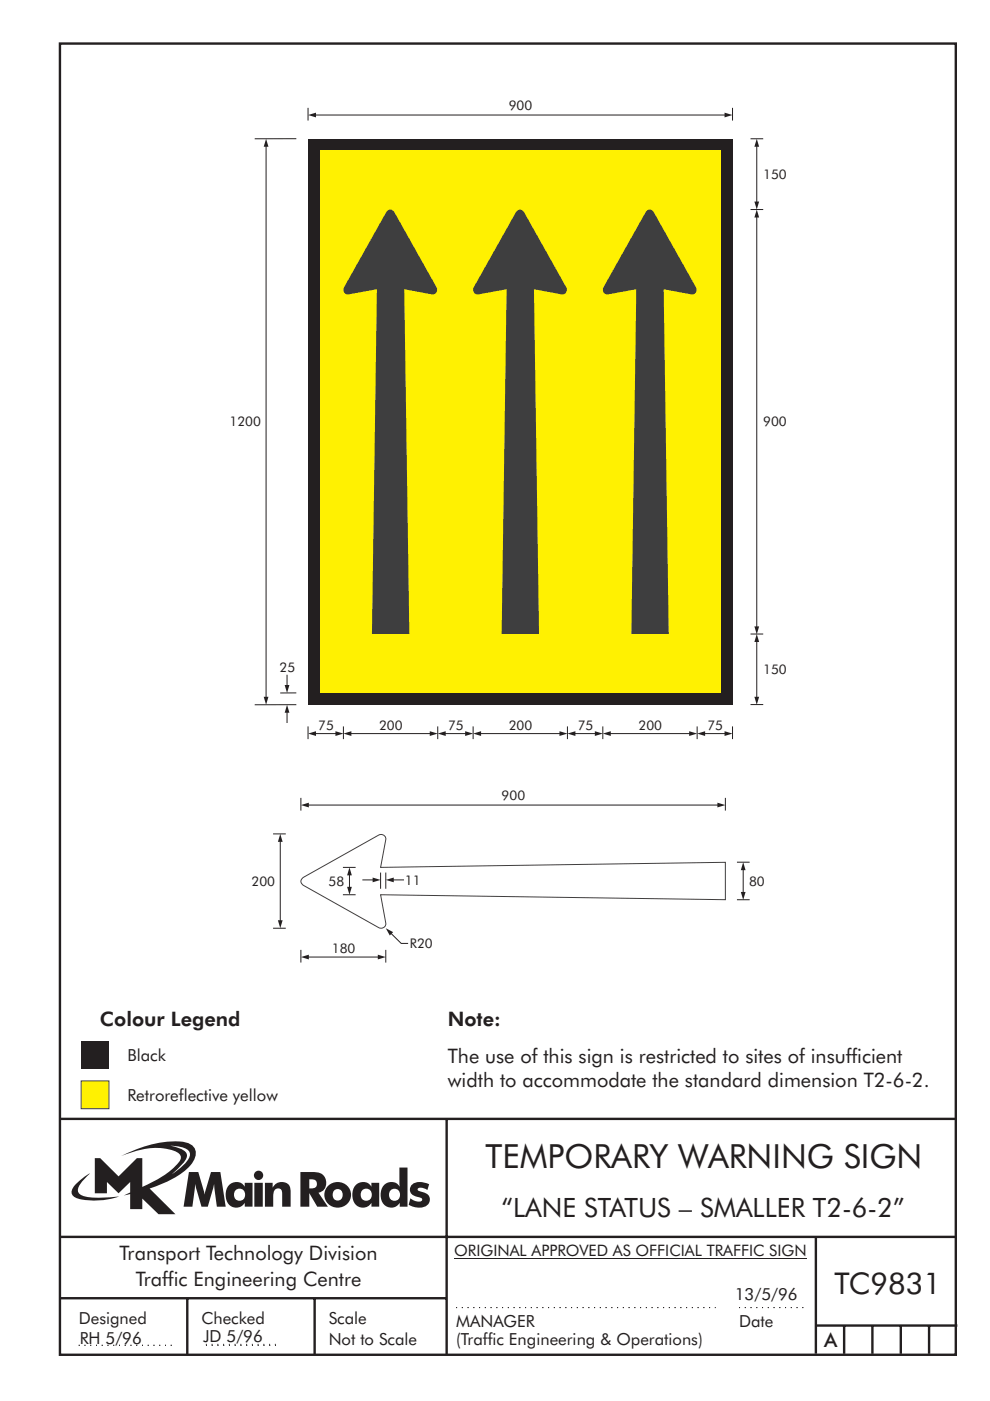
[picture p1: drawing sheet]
<svg xmlns="http://www.w3.org/2000/svg" width="210mm" height="297mm" viewBox="0 0 210 297" stroke-linecap="round" stroke-linejoin="round" font-family="sans-serif">
<g fill="none" stroke="#231f20" stroke-width=".51">
<path d="M12.7 9.2h190v278h-190zM12.7 237.2h189.9M94.7 237.1v50.1M12.7 262.2h190.1M12.7 275.2h82M39.7 275.2v12.1M66.7 275.2v12M173 262.2v24.8M173 281h30M179 281v6M185 281v6M191 281v6"/>
<path d="M197 281v6"/>
</g>
<path d="M96.7 277.2h55M156.7 277.2h14M16.7 285.2h20.3M43.7 285.2h15" fill="none" stroke="#231f20" stroke-width=".21" stroke-dasharray=".2 1" stroke-linecap="butt"/>
<path d="M17.2 220.7h5.9v5.9h-5.9z" fill-rule="evenodd" fill="#231f20"/>
<path d="M17.2 229.2h5.9v5.9h-5.9z" fill-rule="evenodd" fill="#fff101" stroke="#3e3e3f" stroke-width=".21"/>
<path d="M43.6 285h15.1" fill="none" stroke="#231f20" stroke-width=".21" stroke-dasharray=".2 1" stroke-linecap="butt"/>
<path d="M63.8 169.2v2.7M65.3 170.7h87M153.8 169.2v2.7" fill="none" stroke="#231f20" stroke-width=".21"/>
<path d="M64.2 186.1l16.1-9a1.01 1.01 0 0 1 1.5 .9l-1.1 5.9 73.1-1.1v8l-73.1-1.1 1.1 6a1.01 1.01 0 0 1-1.5 1l-16.1-9.1a.89 .89 0 0 1 0-1.5z" fill="none" stroke="#3e3e3f" stroke-width=".21"/>
<g fill="#231f20">
<path d="M63.8 170.7l1.7-.5v1z"/>
<path d="M152.1 170.2l1.7 .5-1.7 .5z"/>
</g>
<path d="M156.3 182.8h2.6M156.3 190.8h2.6M157.6 184.3v5" fill="none" stroke="#231f20" stroke-width=".21"/>
<g fill="#231f20">
<path d="M157.1 189.1h1l-.5 1.7z"/>
<path d="M157.6 182.8l.5 1.7h-1z"/>
</g>
<path d="M57.9 176.8h2.7M59.4 178.3v17M57.9 196.8h2.7" fill="none" stroke="#231f20" stroke-width=".21"/>
<g fill="#231f20">
<path d="M58.9 195.1h1l-.5 1.7z"/>
<path d="M59.4 176.8l.5 1.7h-1z"/>
</g>
<path d="M80.7 185v3.4M81.8 185v3.4M83.3 186.6h2.4" fill="none" stroke="#231f20" stroke-width=".21"/>
<path d="M81.8 186.6l1.7-.5v1z" fill="#231f20"/>
<path d="M76.8 186.6h2.4" fill="none" stroke="#231f20" stroke-width=".21"/>
<path d="M79 186.1l1.7 .5-1.7 .5z" fill="#231f20"/>
<path d="M74.1 185.4v2.8" fill="none" stroke="#231f20" stroke-width=".21"/>
<g fill="#231f20">
<path d="M73.6 188h1l-.5 1.7z"/>
<path d="M74.1 183.9l.5 1.7h-1z"/>
</g>
<path d="M72.7 183.9h2.7M72.7 189.7h2.7M63.8 201.4v2.7M65.3 202.9h15M81.8 201.4v2.7" fill="none" stroke="#231f20" stroke-width=".21"/>
<g fill="#231f20">
<path d="M63.8 202.9l1.7-.5v1z"/>
<path d="M80.1 202.4l1.7 .5-1.7 .5z"/>
</g>
<path d="M82.9 197.9l2.2 2.1h1.4" fill="none" stroke="#231f20" stroke-width=".21"/>
<g fill="#231f20">
<path d="M81.8 196.8l1.6 .8-.8 .7z"/>
<path d="M65.3 29.4h90v120h-90z" fill-rule="evenodd"/>
</g>
<path d="M67.8 31.9h85v115h-85z" fill-rule="evenodd" fill="#fff101"/>
<path d="M65.3 22.9v2.7M66.9 24.4h86.9M155.3 22.9v2.7" fill="none" stroke="#231f20" stroke-width=".21"/>
<g fill="#231f20">
<path d="M65.3 24.4l1.7-.5v1z"/>
<path d="M153.6 23.9l1.7 .5-1.7 .5z"/>
</g>
<path d="M159.1 29.4h2.7M159.1 44.4h2.7M159.1 134.4h2.7M160.5 136v11.9M159.1 149.4h2.7" fill="none" stroke="#231f20" stroke-width=".21"/>
<g fill="#231f20">
<path d="M159.9 147.7h1.1l-.5 1.7z"/>
<path d="M160.5 134.4l.5 1.7h-1.1z"/>
</g>
<path d="M160.5 31v11.9" fill="none" stroke="#231f20" stroke-width=".21"/>
<g fill="#231f20">
<path d="M159.9 42.7h1.1l-.5 1.7z"/>
<path d="M160.5 29.4l.5 1.7h-1.1z"/>
</g>
<path d="M160.5 46v87" fill="none" stroke="#231f20" stroke-width=".21"/>
<g fill="#231f20">
<path d="M159.9 132.8h1.1l-.5 1.7z"/>
<path d="M160.5 44.4l.5 1.7h-1.1z"/>
</g>
<g fill="#3e3e3f">
<path d="M82 44.8a.93 .93 0 0 1 .9-.4 .93 .93 0 0 1 .8 .7l8.9 15.8a1.01 1.01 0 0 1-1 1.5l-5.9-1.1 1.1 73.1h-7.9l1-73.1-6 1.1a1.01 1.01 0 0 1-1-1.5z" fill-rule="evenodd"/>
<path d="M137 44.8a.93 .93 0 0 1 .9-.4 .93 .93 0 0 1 .8 .7l8.9 15.8a1.01 1.01 0 0 1-1 1.5l-5.9-1.1 1.1 73.1h-7.9l1-73.1-6 1.1a1.01 1.01 0 0 1-1-1.5z" fill-rule="evenodd"/>
<path d="M109.5 44.8a.93 .93 0 0 1 .9-.4 .93 .93 0 0 1 .8 .7l8.9 15.8a1.01 1.01 0 0 1-1 1.5l-5.9-1.1 1.1 73.1h-7.9l1-73.1-6 1.1a1.01 1.01 0 0 1-1-1.5z" fill-rule="evenodd"/>
</g>
<path d="M60.9 151v2.3" fill="none" stroke="#231f20" stroke-width=".21"/>
<path d="M60.9 149.4l.5 1.7h-1z" fill="#231f20"/>
<path d="M60.9 143.1v2.3" fill="none" stroke="#231f20" stroke-width=".21"/>
<path d="M60.4 145.2h1l-.5 1.7z" fill="#231f20"/>
<path d="M56.4 31v116.9M62.8 29.4h-8.8M62.8 149.4h-8.8M62.8 146.9h-3.4" fill="none" stroke="#231f20" stroke-width=".21"/>
<g fill="#231f20">
<path d="M55.9 147.7h1l-.5 1.7z"/>
<path d="M56.4 29.4l.5 1.7h-1z"/>
</g>
<path d="M65.3 154v2.7M66.9 155.5h4.4M72.8 154v2.7M92.8 154v2.7M100.3 154v2.7M120.3 154v2.7M127.8 154v2.7M147.8 154v2.7M155.3 154v2.7" fill="none" stroke="#231f20" stroke-width=".21"/>
<g fill="#231f20">
<path d="M65.3 155.5l1.7-.5v1z"/>
<path d="M71.1 155l1.7 .5-1.7 .5z"/>
</g>
<path d="M94.4 155.5h4.4" fill="none" stroke="#231f20" stroke-width=".21"/>
<g fill="#231f20">
<path d="M92.8 155.5l1.7-.5v1z"/>
<path d="M98.6 155l1.7 .5-1.7 .5z"/>
</g>
<path d="M121.9 155.5h4.4" fill="none" stroke="#231f20" stroke-width=".21"/>
<g fill="#231f20">
<path d="M120.3 155.5l1.7-.5v1z"/>
<path d="M126.1 155l1.7 .5-1.7 .5z"/>
</g>
<path d="M149.4 155.5h4.4" fill="none" stroke="#231f20" stroke-width=".21"/>
<g fill="#231f20">
<path d="M147.8 155.5l1.7-.5v1z"/>
<path d="M153.6 155l1.7 .5-1.7 .5z"/>
</g>
<path d="M74.4 155.5h16.9" fill="none" stroke="#231f20" stroke-width=".21"/>
<g fill="#231f20">
<path d="M72.8 155.5l1.7-.5v1z"/>
<path d="M91.1 155l1.7 .5-1.7 .5z"/>
</g>
<path d="M101.9 155.5h16.9" fill="none" stroke="#231f20" stroke-width=".21"/>
<g fill="#231f20">
<path d="M100.3 155.5l1.7-.5v1z"/>
<path d="M118.6 155l1.7 .5-1.7 .5z"/>
</g>
<path d="M129.4 155.5h16.9" fill="none" stroke="#231f20" stroke-width=".21"/>
<g fill="#231f20">
<path d="M127.8 155.5l1.7-.5v1z"/>
<path d="M146.1 155l1.7 .5-1.7 .5z"/>
<path d="M36.1 242.9a5.8 5.8 0 0 1 3.9 1.1 1.58 1.58 0 0 1-.2 2l-1.1 1.2-2.3 1.8 .9-.8a6.5 6.5 0 0 0 2.3-3.2 2.43 2.43 0 0 0-2.2-1.8zM20.1 245.5v7.5h2.6v-2.4l2.4 2.4 2.5-2.4v2.2l-1.4 .7 1.4-.3v3.2h2.6v-2.3l3.4 3.3h3.6l-5.5-5.4a20.1 20.1 0 0 0 8.7-4.9 3.1 3.1 0 0 0 .7-3.8 3.8 3.8 0 0 0-3-1.3 25.1 25.1 0 0 0-12.4 3.1 16.1 16.1 0 0 1 11.1-1.1 1.56 1.56 0 0 1 1.4 1.9 17.9 17.9 0 0 1-8 5.8v-6.2h-1.2l-3.9 3.9-3.9-3.9zM16.2 251a1.82 1.82 0 0 0-.7 2.6 9.9 9.9 0 0 0 5.8 .9l2-.3 2-.5a22.2 22.2 0 0 1-7.7-.1 1.33 1.33 0 0 1-.8-2.3l1-1.2 1.3-1.3-1.4 .8zM65.6 250a1.13 1.13 0 0 1 1.2 .2 1.13 1.13 0 0 1 .3 1.2 1.26 1.26 0 0 1-1.5 .6zM63.7 248.5v7.3h1.9v-2.8l1.7 2.8h2.2l-2-2.9a2.25 2.25 0 0 0 1.6-2.7 2.25 2.25 0 0 0-2.6-1.7zM68.9 253.3a2.79 2.79 0 0 0 5.5 0 2.79 2.79 0 0 0-5.5 0zM70.9 252.3a1.15 1.15 0 0 1 1.8 1 1.15 1.15 0 0 1-1.8 1 1.46 1.46 0 0 1 0-2zM75.5 251.2a3.2 3.2 0 0 0 .4 4.6 2.13 2.13 0 0 0 2.9-.8v.8h1.6v-5h-1.7v.8a2.07 2.07 0 0 0-3.2-.4zM76.9 252.2a1.23 1.23 0 0 1 1.7 .3 1.23 1.23 0 0 1-.2 1.7 1.23 1.23 0 0 1-1.7-.1 1.54 1.54 0 0 1 .2-1.9zM84.7 247.5v4.1a2.16 2.16 0 0 0-2.3-.9 2.16 2.16 0 0 0-1.6 1.9 2.52 2.52 0 0 0 2.6 3.4 2.11 2.11 0 0 0 1.4-1v.8h1.6v-8.3zM82.9 252.3a1.24 1.24 0 0 1 1.9 1 1.24 1.24 0 0 1-1.9 1.1 1.47 1.47 0 0 1 0-2.1zM87.4 251.1a1.52 1.52 0 0 0-.4 1.7 1.52 1.52 0 0 0 1.4 .9 .82 .82 0 0 1 1.1 .8 2.07 2.07 0 0 1-2.5-.4l-.4 1.3a3.8 3.8 0 0 0 4 .2 1.56 1.56 0 0 0 .5-1.7 1.56 1.56 0 0 0-1.4-1.1 1.25 1.25 0 0 1-1.2-.6 1.21 1.21 0 0 1 1.7-.1l.4 .2 .4-1.2a3.7 3.7 0 0 0-3.6 0zM40.1 248.5l-1.2 7.3h1.9l.6-4.8 1.3 4.8h1.4l1.3-4.8 .6 4.8h1.9l-1.2-7.3h-2l-1.3 4.8-1.4-4.8zM48.7 251.2a3.2 3.2 0 0 0 .4 4.6 2.13 2.13 0 0 0 2.8-.8v.8h1.6v-5h-1.6v.8a2.07 2.07 0 0 0-3.2-.4zM50.1 252.2a1.23 1.23 0 0 1 1.6 .3 1.23 1.23 0 0 1-.2 1.7 1.23 1.23 0 0 1-1.7-.1 1.55 1.55 0 0 1 .3-1.9zM53.9 250.8v5h1.8v-5zM53.8 249.2a1 1 0 0 0 2 0 1 1 0 0 0-2 0zM56.2 250.8v5h1.7a5.4 5.4 0 0 1 .4-3.5 .91 .91 0 0 1 1.1-.2 .91 .91 0 0 1 .4 1v2.7h1.8v-2.9a2 2 0 0 0-1.4-2.3 2 2 0 0 0-2.4 1.2v-1z" fill-rule="evenodd"/>
</g>
<path d="M96.3 266.7h74.7" fill="none" stroke="#231f20" stroke-width=".21"/>
<text font-size="7.1" fill="#231f20" x="102.9" y="247.6">TEMPORARY WARNING SIGN</text>
<text font-size="6.3" fill="#231f20" x="177" y="274.5">TC9831</text>
<text font-size="5.6" fill="#231f20" x="106.3" y="258.1">“LANE STATUS – SMALLER T2-6-2”</text>
<g font-size="4.2" fill="#231f20">
<text x="21.2" y="217.6">Colour Legend</text>
<text x="94.9" y="217.5">Note:</text>
<text x="94.9" y="225.3">The use of this sign is restricted to sites of insufficient</text>
<text x="94.9" y="230.4">width to accommodate the standard dimension T2-6-2.</text>
<text x="25.3" y="267">Transport Technology Division</text>
<text x="28.8" y="272.6">Traffic Engineering Centre</text>
<text x="174.7" y="285.6">A</text>
</g>
<g font-size="3.5" fill="#231f20">
<text x="27" y="224.9">Black</text>
<text x="27" y="233.4">Retroreflective yellow</text>
<text x="155.8" y="275.6">13/5/96</text>
<text x="16.7" y="280.7">Designed</text>
<text x="42.7" y="280.7">Checked</text>
<text x="69.7" y="280.7">Scale</text>
<text x="96.7" y="281.2">MANAGER</text>
<text x="156.7" y="281.2">Date</text>
<text x="16.9" y="284.9">RH 5/96</text>
<text x="43.1" y="284.6">JD 5/96</text>
<text x="69.7" y="285.2">Not to Scale</text>
<text x="96.7" y="285.1">(Traffic Engineering &amp; Operations)</text>
</g>
<text font-size="3.4" fill="#231f20" x="96.3" y="266.4">ORIGINAL APPROVED AS OFFICIAL TRAFFIC SIGN</text>
<g font-size="2.8" fill="#231f20">
<text x="107.9" y="23.3">900</text>
<text x="161.8" y="37.9">150</text>
<text x="48.7" y="90.4">1200</text>
<text x="161.8" y="90.4">900</text>
<text x="59.3" y="142.4">25</text>
<text x="161.8" y="142.9">150</text>
<text x="67.5" y="154.7">75</text>
<text x="80.4" y="154.7">200</text>
<text x="95" y="154.7">75</text>
<text x="107.9" y="154.7">200</text>
<text x="122.5" y="154.7">75</text>
<text x="135.4" y="154.7">200</text>
<text x="150" y="154.7">75</text>
<text x="106.4" y="169.6">900</text>
<text x="53.3" y="187.8">200</text>
<text x="69.7" y="187.8">58</text>
<text x="85.9" y="187.6">11</text>
<text x="158.8" y="187.8">80</text>
<text x="70.4" y="202.1">180</text>
<text x="86.9" y="201">R20</text>
</g>
</svg>
